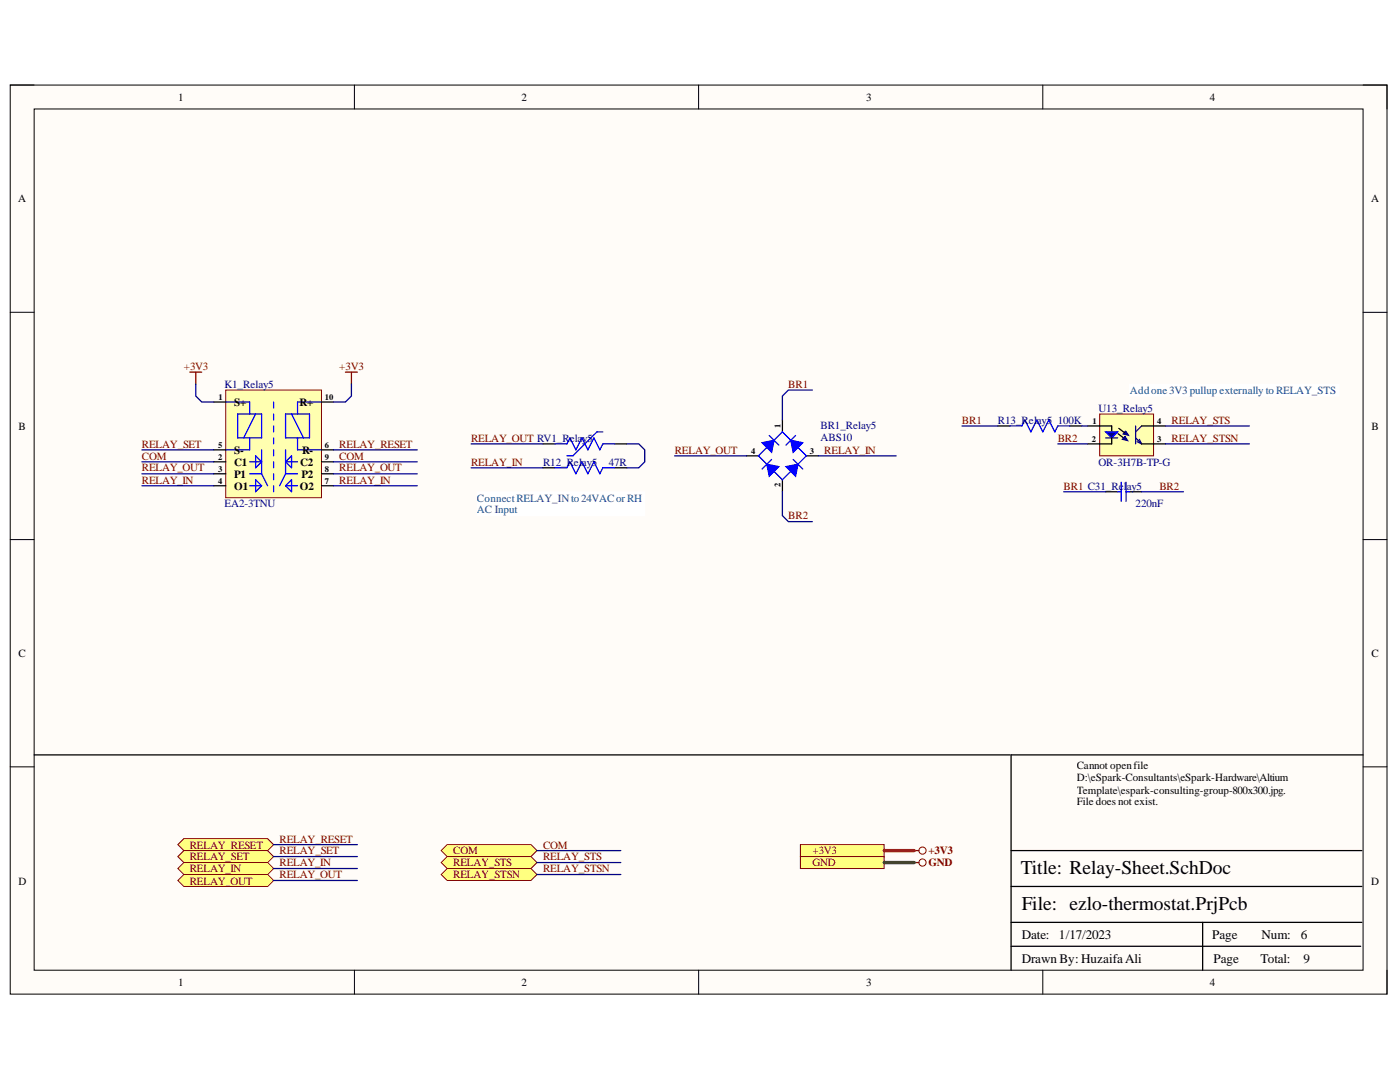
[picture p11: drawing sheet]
<svg xmlns="http://www.w3.org/2000/svg" width="279mm" height="216mm" viewBox="0 0 279 216" stroke-linecap="round" stroke-linejoin="round" font-family="sans-serif">
<path d="M2 17h274.8v181.4h-274.8z" fill-rule="evenodd" fill="#fffcf8"/>
<path d="M2 17h274.8v181.4h-274.8z" fill="none" stroke="#000" stroke-width=".2"/>
<path d="M6.8 21.7h265.2v171.9h-265.2z" fill-rule="evenodd" fill="#fffcf8"/>
<g fill="none" stroke="#000" stroke-width=".2">
<path d="M2 17h4.8M70.7 17v4.7M139.4 17v4.7M208.1 17v4.7M272 17h4.8v4.7M6.8 21.7h265.2v171.9h-265.2zM2 62.3h4.8M272 62.3h4.8M2 107.7h4.8M272 107.7h4.8M2 153h4.8M272 153h4.8"/>
<path d="M70.7 193.6v4.8M139.4 193.6v4.8M208.1 193.6v4.8M276.8 193.6v4.8"/>
</g>
<path d="M149 91h2.4M156.1 83.8v2.4M156.1 95.7v2.4M160.9 91h2.4M272 150.6h-70.2v43M201.8 176.9h70M201.8 169.7h70M201.8 188.8h69.8M201.8 184.1h70M240 184.1v9.5" fill="none" stroke="#000" stroke-width=".25"/>
<path d="M151.4 91l4.7-4.8 4.8 4.8-4.8 4.7zM154 91.7l-1.9 1.9" fill="none" stroke="#00f" stroke-width=".25"/>
<path d="M153 92.6l2.4 .5-1.9 1.9z" fill="#00f"/>
<path d="M153 92.6l2.4 .5-1.9 1.9zM153.5 86.9l1.9 1.9" fill="none" stroke="#00f" stroke-width=".25"/>
<path d="M152.1 88.3l2.4-.4-.5 2.3z" fill="#00f"/>
<path d="M152.1 88.3l2.4-.4-.5 2.3zM158.3 91.7l1.9 1.9" fill="none" stroke="#00f" stroke-width=".25"/>
<path d="M156.9 93.1l2.4-.5-.5 2.4z" fill="#00f"/>
<path d="M156.9 93.1l2.4-.5-.5 2.4zM158.8 86.9l-1.9 1.9" fill="none" stroke="#00f" stroke-width=".25"/>
<path d="M157.8 87.9l2.4 .4-1.9 1.9z" fill="#00f"/>
<path d="M157.8 87.9l2.4 .4-1.9 1.9zM223.1 98.1h.7M223.8 96.2v3.8M224.7 96.2v3.8M224.7 98.1h.7" fill="none" stroke="#00f" stroke-width=".25"/>
<path d="M220.7 98.1h2.4M225.4 98.1h2.4" fill="none" stroke="#000" stroke-width=".25"/>
<path d="M219.5 82.6h10.7v8.4h-10.7z" fill-rule="evenodd" fill="#ffffb0"/>
<path d="M219.5 82.6h10.7v8.4h-10.7z" fill="none" stroke="#800000" stroke-width=".2"/>
<path d="M217.1 85h2.4M217.1 88.6h2.4M223.1 86.5l1.1 .9" fill="none" stroke="#000" stroke-width=".25"/>
<path d="M224.5 87.1l.6 .9-1.1-.3z" fill-rule="evenodd" fill="#0c0087"/>
<path d="M224.5 87.1l.6 .9-1.1-.3z" fill="none" stroke="#0c0087" stroke-width=".2"/>
<path d="M224.1 86.6l.6-.6-.3 .3 .3-.3 .6 .9z" fill-rule="evenodd" fill="#0c0087"/>
<path d="M224.1 86.6l.6-.6-.3 .3 .3-.3 .6 .9z" fill="none" stroke="#0c0087" stroke-width=".2"/>
<path d="M219.5 85h2.4v1.2M223.3 85.5l1.1 .8" fill="none" stroke="#000" stroke-width=".25"/>
<path d="M220.7 86.2h2.4l-1.2 1.2z" fill="#0c0087"/>
<path d="M110.8 93.3h2.3l.6-1.1 1.2 2.3 1.2-2.3 1.2 2.3 1.2-2.3 1.2 2.3 .6-1.2h2.4M201.6 85h2.3l.6-1.2 1.2 2.4 1.2-2.4 1.2 2.4 1.2-2.4 1.2 2.4 .6-1.2h2.4M220.7 86.2h2.4l-1.2 1.2z" fill="none" stroke="#00f" stroke-width=".25"/>
<path d="M220.7 87.4h2.4M226.6 85v3.6M226.6 87.4l1.2 1.2M226.9 88.1l.9 .5M227.4 87.7l.4 .9M227.8 85l-1.2 1.2" fill="none" stroke="#11037f" stroke-width=".25"/>
<path d="M108.4 93.3h2.4M122.7 93.3h2.4M199.2 85h2.4M213.5 85h2.4M221.9 87.4v1.2h-2.4M227.8 88.6h4.8M227.8 85h4.8M6.8 150.6h194.8" fill="none" stroke="#000" stroke-width=".25"/>
<path d="M37.9 74.3h2.4M39.1 74.3v2.3M68.9 74.3h2.4M70.1 74.3v2.3" fill="none" stroke="#800000" stroke-width=".25"/>
<path d="M159.7 168.5h16.8v2.4h-16.8z" fill-rule="evenodd" fill="#ffff80"/>
<g fill="none" stroke="#800000" stroke-width=".2">
<path d="M159.7 168.5h16.8v2.4h-16.8z"/>
<circle cx="184.1" cy="169.7" r=".72"/>
</g>
<path d="M182.4 169.7h1" fill="none" stroke="#800000" stroke-width=".25"/>
<path d="M159.7 170.9h16.8v2.4h-16.8z" fill-rule="evenodd" fill="#ffff80"/>
<g fill="none" stroke="#800000" stroke-width=".2">
<path d="M159.7 170.9h16.8v2.4h-16.8z"/>
<circle cx="184.1" cy="172.1" r=".72"/>
</g>
<path d="M182.4 172.1h1" fill="none" stroke="#800000" stroke-width=".25"/>
<path d="M35.5 168.5l1.2-1.2h16.7l1.2 1.2-1.2 1.2h-16.7z" fill-rule="evenodd" fill="#ffff80"/>
<path d="M35.5 168.5l1.2-1.2h16.7l1.2 1.2-1.2 1.2h-16.7z" fill="none" stroke="#800000" stroke-width=".2"/>
<path d="M35.5 170.9l1.2-1.2h16.7l1.2 1.2-1.2 1.2h-16.7z" fill-rule="evenodd" fill="#ffff80"/>
<path d="M35.5 170.9l1.2-1.2h16.7l1.2 1.2-1.2 1.2h-16.7z" fill="none" stroke="#800000" stroke-width=".2"/>
<path d="M35.5 173.3l1.2-1.2h16.7l1.2 1.2-1.2 1.2h-16.7z" fill-rule="evenodd" fill="#ffff80"/>
<path d="M35.5 173.3l1.2-1.2h16.7l1.2 1.2-1.2 1.2h-16.7z" fill="none" stroke="#800000" stroke-width=".2"/>
<path d="M35.5 175.7l1.2-1.2h16.7l1.2 1.2-1.2 1.2h-16.7z" fill-rule="evenodd" fill="#ffff80"/>
<path d="M35.5 175.7l1.2-1.2h16.7l1.2 1.2-1.2 1.2h-16.7z" fill="none" stroke="#800000" stroke-width=".2"/>
<path d="M88.1 169.7l1.1-1.2h16.8l1.2 1.2-1.2 1.2h-16.8z" fill-rule="evenodd" fill="#ffff80"/>
<path d="M88.1 169.7l1.1-1.2h16.8l1.2 1.2-1.2 1.2h-16.8z" fill="none" stroke="#800000" stroke-width=".2"/>
<path d="M88.1 172.1l1.1-1.2h16.8l1.2 1.2-1.2 1.2h-16.8z" fill-rule="evenodd" fill="#ffff80"/>
<path d="M88.1 172.1l1.1-1.2h16.8l1.2 1.2-1.2 1.2h-16.8z" fill="none" stroke="#800000" stroke-width=".2"/>
<path d="M88.1 174.5l1.1-1.2h16.8l1.2 1.2-1.2 1.2h-16.8z" fill-rule="evenodd" fill="#ffff80"/>
<path d="M88.1 174.5l1.1-1.2h16.8l1.2 1.2-1.2 1.2h-16.8z" fill="none" stroke="#800000" stroke-width=".2"/>
<path d="M95.2 98.1h33.5v4.8h-33.5z" fill-rule="evenodd" fill="#fff"/>
<path d="M95.2 98.1h33.5v4.8h-33.5z" fill="none" stroke="#fff" stroke-width=".2"/>
<path d="M225.4 76.6h41.9v2.4h-41.9z" fill-rule="evenodd" fill="#fff"/>
<path d="M225.4 76.6h41.9v2.4h-41.9z" fill="none" stroke="#fff" stroke-width=".2"/>
<path d="M45 77.8h19.2v21.5h-19.2z" fill-rule="evenodd" fill="#ffffb0"/>
<path d="M45 77.8h19.2v21.5h-19.2z" fill="none" stroke="#800000" stroke-width=".2"/>
<path d="M42.7 92.2h2.3M42.7 94.5h2.3M42.7 96.9h2.3M42.7 80.2h2.3M42.7 89.8h2.3M64.2 92.2h2.3M64.2 94.5h2.3M64.2 96.9h2.3M64.2 80.2h2.3M64.2 89.8h2.3M108.4 88.6h2.4M122.7 88.6h2.4" fill="none" stroke="#000" stroke-width=".25"/>
<g fill="none" stroke="#00f" stroke-width=".25">
<path d="M45 80.2h4.8v2.4M47.4 82.6h4.8v4.8h-4.8zM49.8 87.4v2.4h-4.8M49.8 94.5h2.4M49.8 92.2h2.4M49.8 96.9h2.4M51 82.6l-2.4 4.8M51 95.7l1.2 1.2-1.2 1.2zM51 91l1.2 1.2-1.2 1.1zM52.2 89.8v4.7M52.2 94.5l1.2 2.4M54.6 80.2v1.2"/>
<path d="M54.6 82.6v1.2M54.6 85v1.2M54.6 87.4v1.2M54.6 89.8v1.2M54.6 92.2v1.1M54.6 94.5v1.2M54.6 96.9v1.2M57 82.6h4.8v4.8h-4.8zM57 89.8v4.7M57 94.5l-1.2 2.4M57 94.5h2.4M57 92.2h2.4"/>
<path d="M57 92.2l1.2-1.2v2.3zM57 96.9l1.2-1.2v2.4zM57 96.9h2.4M58.2 82.6l2.4 4.8M59.4 87.4v2.4h4.8M64.2 80.2h-4.8v2.4M110.8 88.6h2.3l.6-1.2 1.2 2.4 1.2-2.4 1.2 2.4 1.2-2.4 1.2 2.4 .6-1.2h2.4M120.3 86.2h-1.2l-4.8 4.8h-1.2"/>
</g>
<g fill="none" stroke="#000080" stroke-width=".25">
<path d="M39.1 76.6v2.4l1.2 1.2h2.4M70.1 76.6v2.4l-1.2 1.2h-2.4M162.1 77.8h-4.8l-1.2 1.2v4.8M28.3 89.8h14.4M28.3 92.2h14.4M28.3 94.5h14.4M28.3 96.9h14.4M66.5 89.8h16.8M66.5 92.2h16.8M66.5 94.5h16.8M66.5 96.9h16.8M94 88.6h14.4"/>
<path d="M94 93.3h14.4M125.1 88.6h2.4l1.2 1.2v2.4l-1.2 1.1h-2.4M134.6 91h14.4M156.1 98.1v4.8l1.2 1.2h4.8M163.3 91h15.5M192 85h7.2M211.1 88.6h6M212.3 98.1h8.4M215.9 85h1.2M227.8 98.1h8.4M232.6 88.6h16.7M232.6 85h16.7"/>
<path d="M54.6 168.5h16.7M54.6 170.9h16.7M54.6 173.3h16.7M54.6 175.7h16.7M107.2 169.7h16.7M107.2 172.1h16.7M107.2 174.5h16.7"/>
</g>
<path d="M176.5 169.7h5.9" fill="none" stroke="#f00" stroke-width=".68"/>
<path d="M176.5 172.1h5.9" fill="none" stroke="#274e13" stroke-width=".68"/>
<g font-size="3.9">
<text x="203.7" y="174.4">Title: Relay-Sheet.SchDoc</text>
<text x="203.9" y="181.6">File: ezlo-thermostat.PrjPcb</text>
</g>
<g font-size="2.6">
<text x="203.9" y="187.3">Date:</text>
<text x="211.3" y="187.3">1/17/2023</text>
<text x="241.9" y="187.3">Page</text>
<text x="251.7" y="187.3">Num:</text>
<text x="259.6" y="187.3">6</text>
<text x="203.9" y="192.1">Drawn By: HuzaifaAli</text>
<text x="242.2" y="192.1">Page</text>
<text x="251.6" y="192.1">Total:</text>
<text x="260.1" y="192.1">9</text>
</g>
<g font-size="2.2">
<text x="35.6" y="20.1">1</text>
<text x="104.1" y="20.1">2</text>
<text x="172.9" y="20.1">3</text>
<text x="241.4" y="20.1">4</text>
<text x="3.6" y="40.4">A</text>
<text x="273.6" y="40.4">A</text>
<text x="46.7" y="81">S+</text>
<text x="59.8" y="81">R+</text>
<text x="3.7" y="85.7">B</text>
<text x="273.7" y="85.7">B</text>
<text x="46.7" y="92.9">C1</text>
<text x="46.7" y="95.3">P1</text>
<text x="46.7" y="90.5">S-</text>
<text x="59.9" y="92.9">C2</text>
<text x="60.2" y="95.3">P2</text>
<text x="60.3" y="90.5">R-</text>
<text x="46.7" y="97.7">O1</text>
<text x="59.9" y="97.7">O2</text>
<text x="3.7" y="131.1">C</text>
<text x="273.7" y="131.1">C</text>
<text x="214.9" y="153.5">Cannot openfile</text>
<text x="214.9" y="155.9">D:\eSpark-Consultants\eSpark-Hardware\Altium</text>
<text x="214.9" y="158.3">Template\espark-consulting-group-800x300.jpg.</text>
<text x="214.9" y="160.7">File does not exist.</text>
<text x="3.7" y="176.5">D</text>
<text x="273.6" y="176.5">D</text>
<text x="35.6" y="196.8">1</text>
<text x="104.1" y="196.8">2</text>
<text x="172.9" y="196.8">3</text>
<text x="241.4" y="196.8">4</text>
</g>
<g font-size="2.2" fill="#800000">
<text x="36.7" y="73.8">+3V3</text>
<text x="67.7" y="73.8">+3V3</text>
<text x="157.3" y="77.4">BR1</text>
<text x="28.3" y="89.3">RELAY_SET</text>
<text x="67.7" y="89.3">RELAY_RESET</text>
<text x="94" y="88.2">RELAY_OUT RV1_Relay5</text>
<text x="192" y="84.5">BR1</text>
<text x="211.1" y="88.2">BR2</text>
<text x="233.8" y="84.5">RELAY_STS</text>
<text x="233.8" y="88.2">RELAY_STSN</text>
<text x="28.3" y="91.7">COM</text>
<text x="28.3" y="94.1">RELAY_OUT</text>
<text x="67.7" y="91.7">COM</text>
<text x="67.7" y="94.1">RELAY_OUT</text>
<text x="94" y="92.9">RELAY_IN</text>
<text x="134.7" y="90.5">RELAY_OUT</text>
<text x="164.5" y="90.5">RELAY_IN</text>
<text x="28.3" y="96.5">RELAY_IN</text>
<text x="67.7" y="96.5">RELAY_IN</text>
<text x="212.3" y="97.7">BR1 C31_Re</text>
<text x="231.4" y="97.7">BR2</text>
<text x="157.3" y="103.6">BR2</text>
<text x="37.9" y="169.3">RELAY_RESET</text>
<text x="37.9" y="171.7">RELAY_SET</text>
<text x="55.8" y="168.1">RELAY_RESET</text>
<text x="55.8" y="170.5">RELAY_SET</text>
<text x="55.8" y="172.9">RELAY_IN</text>
<text x="90.5" y="170.5">COM</text>
<text x="90.5" y="172.9">RELAY_STS</text>
<text x="108.4" y="169.3">COM</text>
<text x="108.4" y="171.7">RELAY_STS</text>
<text x="162.1" y="170.5">+3V3</text>
<text x="162.1" y="172.9">GND</text>
<text x="185.3" y="170.5">+3V3</text>
<text x="185.3" y="172.9">GND</text>
<text x="37.9" y="174">RELAY_IN</text>
<text x="37.9" y="176.5">RELAY_OUT</text>
<text x="55.8" y="175.2">RELAY_OUT</text>
<text x="90.5" y="175.2">RELAY_STSN</text>
<text x="108.4" y="174">RELAY_STSN</text>
</g>
<g font-size="2.2" fill="#000080">
<text x="44.8" y="77.4">K1_Relay5</text>
<text x="219.2" y="82.2">U13_Relay5</text>
<text x="163.7" y="85.5">BR1_Relay5</text>
<text x="163.7" y="87.9">ABS10</text>
<text x="199.2" y="84.5">R13_Relay5</text>
<text x="211.1" y="84.5">100K</text>
<text x="108.4" y="92.9">R12_Relay5</text>
<text x="121.5" y="92.9">47R</text>
<text x="219.2" y="92.9">OR-3H7B-TP-G</text>
<text x="44.8" y="101.3">EA2-3TNU</text>
<text x="224.3" y="97.7">lay5</text>
<text x="226.6" y="101.3">220nF</text>
</g>
<g font-size="2.2" fill="#0b5394">
<text x="225.5" y="78.6">Addone3V3 pullup externally to RELAY_STS</text>
<text x="95.2" y="100.1">ConnectRELAY_INto 24VACorRH</text>
<text x="95.2" y="102.4">AC Input</text>
</g>
<g font-size="1.7">
<text x="43.6" y="79.9">1</text>
<text x="64.8" y="79.9">10</text>
<text x="43.5" y="89.4">5</text>
<text x="64.8" y="89.4">6</text>
<text x="155.8" y="85.5" transform="rotate(-90 155.8 85.5)">1</text>
<text x="217.9" y="88.2">2</text>
<text x="218" y="84.6">1</text>
<text x="230.9" y="88.2">3</text>
<text x="230.9" y="84.6">4</text>
<text x="43.5" y="91.8">2</text>
<text x="43.5" y="94.2">3</text>
<text x="64.8" y="94.2">8</text>
<text x="64.8" y="91.8">9</text>
<text x="149.9" y="90.6">4</text>
<text x="161.6" y="90.6">3</text>
<text x="43.5" y="96.6">4</text>
<text x="64.8" y="96.6">7</text>
<text x="155.8" y="97.2" transform="rotate(-90 155.8 97.2)">2</text>
</g>
</svg>
